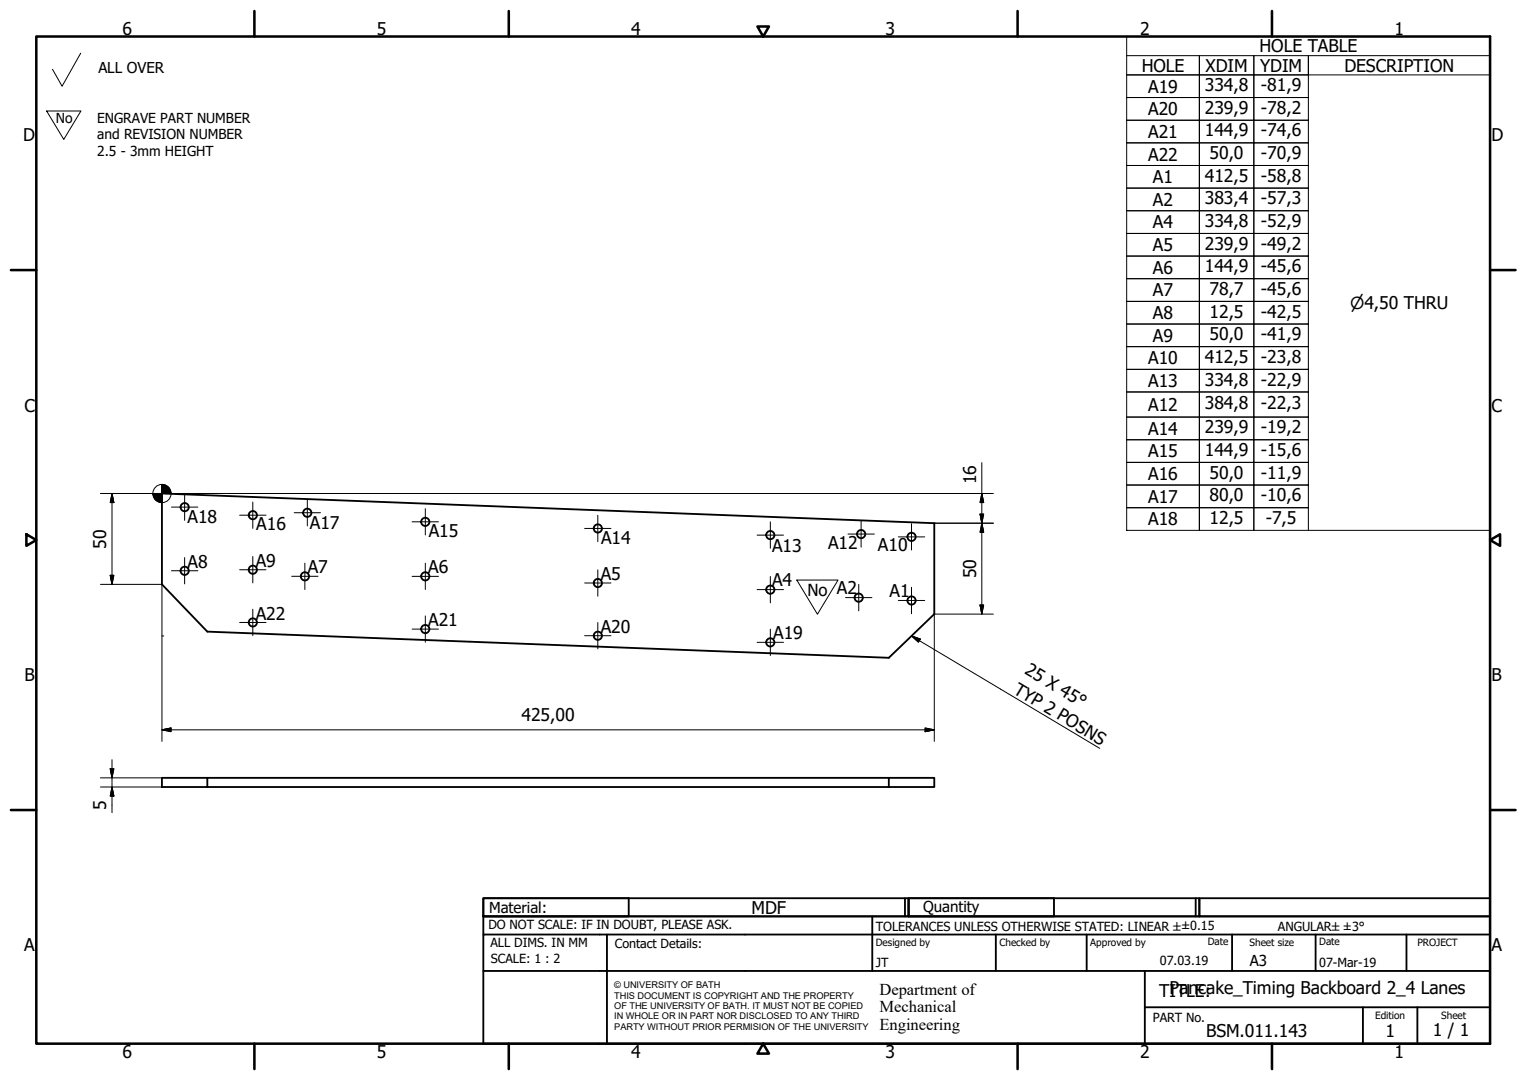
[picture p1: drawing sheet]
<svg xmlns="http://www.w3.org/2000/svg" width="420mm" height="297mm" viewBox="0 0 420 297" stroke-linecap="round" stroke-linejoin="round" font-family="sans-serif">
<!-- layer: Visible (ISO) -->
<g fill="none" stroke="#000" stroke-width=".51">
<path d="M44.6 135.7l212.5 8.2v25l-12.5 12-187.6-7.2-12.4-13zM44.6 213.9h12.4v2.6h-12.4zM57 216.5h187.6M57 213.9h187.6M244.6 213.9h12.5v2.6h-12.5z"/>
<circle cx="50.8" cy="139.5" r="1.13"/>
<circle cx="50.8" cy="157" r="1.13"/>
<circle cx="69.6" cy="141.7" r="1.13"/>
<circle cx="69.6" cy="156.7" r="1.13"/>
<circle cx="83.9" cy="158.5" r="1.13"/>
<circle cx="84.6" cy="141" r="1.13"/>
<circle cx="117" cy="143.5" r="1.13"/>
<circle cx="117" cy="158.5" r="1.13"/>
<circle cx="164.5" cy="145.3" r="1.13"/>
<circle cx="212" cy="147.2" r="1.13"/>
<circle cx="237" cy="146.9" r="1.13"/>
<circle cx="250.8" cy="147.7" r="1.13"/>
<circle cx="69.6" cy="171.2" r="1.13"/>
<circle cx="117" cy="173" r="1.13"/>
<circle cx="164.5" cy="174.9" r="1.13"/>
<circle cx="164.5" cy="160.4" r="1.13"/>
<circle cx="212" cy="176.7" r="1.13"/>
<circle cx="212" cy="162.2" r="1.13"/>
<circle cx="236.3" cy="164.4" r="1.13"/>
<circle cx="250.8" cy="165.2" r="1.13"/>
</g>
<!-- layer: Border (ISO) -->
<g fill="none" stroke="#000" stroke-width=".7">
<path d="M10 10h400v277h-400zM70 3v7M140 3v7M208.4 7.3h3.2l-1.6 2.7zM280 3v7M350 3v7M3 74.3h7M410 74.3h7M7.3 146.9l2.7 1.6-2.7 1.6zM410 148.5l2.7-1.6v3.2zM3 222.8h7M410 222.8h7"/>
<path d="M70 287v7M140 287v7M210 287l1.6 2.8h-3.2zM280 287v7M350 287v7"/>
</g>
<!-- layer: Title (ISO) -->
<g fill="none" stroke="#000" stroke-width=".51">
<path d="M133 247h40v5h-40zM133 247h117v5h-117zM133 257v-5h277v5M133 257h277v30h-277zM167 257v30M240 252v15M249 247v5M250 247h40v5h-40zM250 247h80v5h-80zM274 257v10M299 257v10M329 247v5"/>
<path d="M330 247h80v5h-80zM339 257v10M362 257v10M387 257v10M133 267h277M315 277h95M315 267v20M375 277v10M390 277v10"/>
</g>
<!-- layer: Sketch Geometry (ISO) -->
<path d="M22.2 14.6l-5.1 9.1-2.7-4.7M12.8 30.5h9.5l-4.8 7.8zM219.2 159.5h11.4l-5.7 9.4zM44.6 174.9h.5" fill="none" stroke="#000" stroke-width=".28"/>
<!-- layer: Dimension (ISO) -->
<g fill="none" stroke="#000" stroke-width=".28">
<path d="M27.6 135.7h14.6M30.8 135.7l.5 2.5h-1zM30.8 135.7v25M47 135.7h226.3M270.2 135.7l.5 2.5h-1zM270.2 127.2v41.7M30.3 158.2h1l-.5 2.5zM257.1 143.9h16.2M269.7 141.4h1l-.5 2.5zM270.2 143.9l.5 2.5h-1zM27.6 160.7h17v43.2M269.7 166.4h1l-.5 2.5z"/>
<path d="M273.3 168.9h-16.2v35M27.6 216.5h17M27.6 213.9h17M30.3 211.4h1l-.5 2.5zM30.8 216.5l.5 2.5h-1zM30.8 208.9v14.6M44.6 200.7l2.5-.5v1zM44.6 200.7h212.5M254.6 200.2l2.5 .5-2.5 .5z"/>
<circle cx="44.6" cy="135.7" r="2.51"/>
</g>
<g fill="#000" stroke="#000" stroke-width=".28">
<path d="M30.8 135.7l.5 2.5zM30.8 135.7l.5 2.5h-1zM42.1 135.7l.7 1.8-.6-.8zM42.1 135.7l1.5 2.3-.8-.5zM42.1 135.7l2.5 2.5-1-.2zM44.6 135.7h2.5zM44.6 133.2l2.5 2.5h-2.5zM44.6 133.2v5zM42.1 135.7h2.5v2.5zM42.1 135.7h2.5zM46.3 134l.6 .8 .2 .9zM45.5 133.4l.8 .6 .8 1.7z"/>
<path d="M44.6 133.2l.9 .2 1.6 2.3zM270.2 135.7l.5 2.5zM270.2 135.7l.5 2.5h-1zM30.3 158.2l.5 2.5zM30.3 158.2h1l-.5 2.5zM269.7 141.4l.5 2.5zM269.7 141.4h1l-.5 2.5zM270.2 143.9l.5 2.5zM270.2 143.9l.5 2.5h-1zM269.7 166.4l.5 2.5zM269.7 166.4h1l-.5 2.5zM30.3 211.4l.5 2.5z"/>
<path d="M30.3 211.4h1l-.5 2.5zM30.8 216.5l.5 2.5zM30.8 216.5l.5 2.5h-1zM44.6 200.7l2.5-.5zM44.6 200.7l2.5-.5v1zM254.6 201.2l2.5-.5zM254.6 200.2l2.5 .5-2.5 .5z"/>
</g>
<!-- layer: Symbol (ISO) -->
<g fill="none" stroke="#000" stroke-width=".28">
<path d="M310 15.3h20v5.3h-20h20v6.2h-20h20v6.3h-20h20v6.2h-20h20v6.2h-20h20v6.2h-20h20v6.3h-20h20v6.2h-20h20v6.2h-20h20v6.3h-20h20v6.2h-20h20v6.2h-20h20v6.2h-20h20v6.3h-20h20v6.2h-20h20v6.9h-20h20v6.3h-20h20v6.2h-20h20v6.2h-20h20v6.2h-20h20v6.3v-6.3h15v6.3v-6.3h15v6.3M310 10h100v135.9h-100zM330 15.3h15v5.3h-15zM345 15.3h15v5.3h-15zM410 15.3h-50v5.3h50M330 20.6h15v6.2h-15zM330 26.8h15v6.3h-15zM330 33.1h15v6.2h-15zM330 39.3h15v6.2h-15zM345 20.6h15v6.2h-15zM345 26.8h15v6.3h-15zM345 33.1h15v6.2h-15z"/>
<path d="M345 39.3h15v6.2h-15zM330 45.5h15v6.2h-15zM330 51.7h15v6.3h-15zM330 58h15v6.2h-15zM345 45.5h15v6.2h-15zM345 51.7h15v6.3h-15zM345 58h15v6.2h-15zM330 64.2h15v6.2h-15zM330 70.4h15v6.3h-15zM330 76.7h15v6.2h-15zM345 64.2h15v6.2h-15zM345 70.4h15v6.3h-15z"/>
<path d="M345 76.7h15v6.2h-15zM330 82.9h15v6.2h-15zM330 89.1h15v6.2h-15zM330 95.3h15v6.3h-15zM345 82.9h15v6.2h-15zM345 89.1h15v6.2h-15zM345 95.3h15v6.3h-15zM330 101.6h15v6.2h-15zM330 107.8h15v6.9h-15zM330 114.7h15v6.3h-15zM345 101.6h15v6.2h-15zM345 107.8h15v6.9h-15z"/>
<path d="M345 114.7h15v6.3h-15zM330 121h15v6.2h-15zM330 127.2h15v6.2h-15zM330 133.4h15v6.2h-15zM345 121h15v6.2h-15zM345 127.2h15v6.2h-15zM345 133.4h15v6.2h-15zM250.8 174.9l2.4 .9-.5 .8zM250.8 174.9l51.8 30.9"/>
</g>
<!-- layer: Sketch Geometry (ISO) -->
<path d="M224.9 178.3h.1" fill="none" stroke="#fff" stroke-width=".28"/>
<!-- layer: Center Mark (ISO) -->
<g fill="none" stroke="#000" stroke-width=".28">
<path d="M47.2 139.5h7.2M50.8 135.9v7.2M69.6 138.1v7.2M84.6 137.4v7.2M117 139.9v7.2M47.2 157h7.2M50.8 153.4v7.2M65.9 156.7h7.3M65.9 141.7h7.3M69.6 153.1v7.2M80.3 158.5h7.2M80.9 141h7.3"/>
<path d="M83.9 154.9v7.2M113.4 158.5h7.2M113.4 143.5h7.2M117 154.9v7.2M160.9 145.3h7.2M164.5 156.7v7.3M164.5 141.7v7.3M208.3 147.2h7.3M212 158.5v7.3M212 143.5v7.3M233.3 146.9h7.3M236.9 143.3v7.2"/>
<path d="M247.2 147.7h7.2M250.8 144v7.3M65.9 171.2h7.3M69.6 167.6v7.2M113.4 173h7.2M117 169.4v7.2M160.9 160.3h7.2M160.9 174.8h7.2M164.5 171.2v7.3M208.3 162.2h7.3M208.3 176.7h7.3M212 173v7.3"/>
<path d="M232.6 164.4h7.3M236.3 160.7v7.3M247.2 165.1h7.2M250.8 161.5v7.3"/>
</g>
<!-- layer: Symbol (ISO) -->
<path d="M250.8 174.9l2.4 .9zM250.8 174.9l2.4 .9-.5 .8z" fill="#000" stroke="#000" stroke-width=".28"/>
<g font-size="4.8">
<text x="33.7" y="9.6">6</text>
<text x="103.7" y="9.6">5</text>
<text x="173.7" y="9.6">4</text>
<text x="243.7" y="9.6">3</text>
<text x="313.7" y="9.6">2</text>
<text x="383.7" y="9.6">1</text>
<text x="346.6" y="14.4">HOLE TABLE</text>
<text x="314.1" y="19.7">HOLE</text>
<text x="331.7" y="19.7">XDIM</text>
<text x="346.7" y="19.7">YDIM</text>
<text x="369.9" y="19.7">DESCRIPTION</text>
<text x="315.9" y="25.5">A19</text>
<text x="331.5" y="25.1">334,8</text>
<text x="347" y="25.1">-81,9</text>
<text x="315.9" y="31.7">A20</text>
<text x="331.5" y="31.3">239,9</text>
<text x="347" y="31.3">-78,2</text>
<text x="6.3" y="38.9">D</text>
<text x="315.9" y="38">A21</text>
<text x="331.5" y="37.5">144,9</text>
<text x="347" y="37.5">-74,6</text>
<text x="410.4" y="38.9">D</text>
<text x="315.9" y="44.2">A22</text>
<text x="332.8" y="43.7">50,0</text>
<text x="347" y="43.7">-70,9</text>
<text x="317.2" y="50.4">A1</text>
<text x="331.5" y="50">412,5</text>
<text x="347" y="50">-58,8</text>
<text x="317.2" y="56.6">A2</text>
<text x="331.5" y="56.2">383,4</text>
<text x="347" y="56.2">-57,3</text>
<text x="317.2" y="62.8">A4</text>
<text x="331.5" y="62.4">334,8</text>
<text x="347" y="62.4">-52,9</text>
<text x="317.2" y="69">A5</text>
<text x="331.5" y="68.7">239,9</text>
<text x="347" y="68.7">-49,2</text>
<text x="317.2" y="75.3">A6</text>
<text x="331.5" y="74.9">144,9</text>
<text x="347" y="74.9">-45,6</text>
<text x="317.2" y="81.5">A7</text>
<text x="332.8" y="81.1">78,7</text>
<text x="347" y="81.1">-45,6</text>
<text x="317.2" y="87.8">A8</text>
<text x="332.8" y="87.4">12,5</text>
<text x="347" y="87.4">-42,5</text>
<text x="317.2" y="94">A9</text>
<text x="332.8" y="93.6">50,0</text>
<text x="347" y="93.6">-41,9</text>
<text x="315.9" y="100.2">A10</text>
<text x="331.5" y="99.8">412,5</text>
<text x="347" y="99.8">-23,8</text>
<text x="315.9" y="106.5">A13</text>
<text x="331.5" y="106.1">334,8</text>
<text x="347" y="106.1">-22,9</text>
<text x="6.7" y="113.2">C</text>
<text x="315.9" y="113.1">A12</text>
<text x="331.5" y="112.6">384,8</text>
<text x="347" y="112.6">-22,3</text>
<text x="410.4" y="113.2">C</text>
<text x="315.9" y="119.6">A14</text>
<text x="331.5" y="119.2">239,9</text>
<text x="347" y="119.2">-19,2</text>
<text x="315.9" y="125.8">A15</text>
<text x="331.5" y="125.4">144,9</text>
<text x="347" y="125.4">-15,6</text>
<text x="332.8" y="131.6">50,0</text>
<text x="347" y="131.6">-11,9</text>
<text x="268.6" y="133.3" transform="rotate(-90 268.6 133.3)">16</text>
<text x="315.9" y="132">A16</text>
<text x="332.8" y="137.9">80,0</text>
<text x="347" y="137.9">-10,6</text>
<text x="51.6" y="143.9">A18</text>
<text x="315.9" y="138.3">A17</text>
<text x="70.5" y="145.8">A16</text>
<text x="85.3" y="145.4">A17</text>
<text x="118" y="147.6">A15</text>
<text x="165.4" y="149.5">A14</text>
<text x="315.9" y="144.5">A18</text>
<text x="332.8" y="144.1">12,5</text>
<text x="348.3" y="144.1">-7,5</text>
<text x="29.2" y="150.9" transform="rotate(-90 29.2 150.9)">50</text>
<text x="70.4" y="155.8">A9</text>
<text x="212.5" y="151.8">A13</text>
<text x="227.8" y="151">A12</text>
<text x="241.6" y="151.5">A10</text>
<text x="51.6" y="156.1">A8</text>
<text x="84.7" y="157.7">A7</text>
<text x="117.8" y="157.7">A6</text>
<text x="165.3" y="159.5">A5</text>
<text x="212.4" y="161.1">A4</text>
<text x="268.6" y="159" transform="rotate(-90 268.6 159)">50</text>
<text x="244.8" y="164.2">A1</text>
<text x="70.4" y="170.4">A22</text>
<text x="117.8" y="172.2">A21</text>
<text x="165.3" y="174">A20</text>
<text x="212.7" y="175.8">A19</text>
<text x="281.7" y="185.2" transform="rotate(31 281.7 185.2)">25 X 45°</text>
<text x="6.8" y="187.4">B</text>
<text x="278.6" y="190.5" transform="rotate(31 278.6 190.5)">TYP 2 POSNS</text>
<text x="410.4" y="187.4">B</text>
<text x="143.5" y="198.3">425,00</text>
<text x="29.2" y="222.8" transform="rotate(-90 29.2 222.8)">5</text>
<text x="206.8" y="251.4">MDF</text>
<text x="6.7" y="261.7">A</text>
<text x="410.4" y="261.7">A</text>
<text x="319" y="274.2">TPancake_Timing Backboard 2_4 Lanes</text>
<text x="321.8" y="274.2">ITLE:</text>
<text x="331.9" y="285.3">BSM.011.143</text>
<text x="381.2" y="285.3">1</text>
<text x="394.2" y="285">1 / 1</text>
<text x="33.7" y="291">6</text>
<text x="103.7" y="290.9">5</text>
<text x="173.7" y="290.9">4</text>
<text x="243.7" y="291">3</text>
<text x="313.7" y="291">2</text>
<text x="383.7" y="290.9">1</text>
</g>
<g font-size="4.6">
<text x="371.5" y="84.9">⌀4,50 THRU</text>
<text x="222.2" y="164">No A2</text>
<text x="242" y="273.7">Department of</text>
<text x="242" y="278.4">Mechanical</text>
<text x="242" y="283.2">Engineering</text>
</g>
<g font-size="4.1">
<text x="27.1" y="20.1">ALL OVER</text>
<text x="134.6" y="251.1">Material:</text>
<text x="254" y="250.8">Quantity</text>
<text x="343.9" y="265.6">A3</text>
</g>
<g font-size="3.8">
<text x="15.4" y="33.9">No</text>
<text x="26.8" y="33.8">ENGRAVE PART NUMBER</text>
<text x="26.8" y="38.3">and REVISION NUMBER</text>
<text x="26.8" y="42.8">2.5 - 3mm HEIGHT</text>
</g>
<g font-size="3.5">
<text x="134.4" y="255.6">DO NOT SCALE: IF IN DOUBT, PLEASE ASK.</text>
<text x="241" y="256">TOLERANCES UNLESS OTHERWISE STATED: LINEAR ±±0.15</text>
<text x="351.6" y="256">ANGULAR±±3°</text>
<text x="134.9" y="260.6">ALL DIMS. IN MM</text>
<text x="169.2" y="260.6">Contact Details:</text>
<text x="135.1" y="264.8">SCALE: 1 : 2</text>
<text x="241" y="266">JT</text>
<text x="319.2" y="265.5">07.03.19</text>
<text x="363" y="266">07-Mar-19</text>
<text x="317.2" y="281.2">PART No.</text>
</g>
<g font-size="2.8">
<text x="241" y="260.1">Designed by</text>
<text x="275" y="260.1">Checked by</text>
<text x="300" y="260.1">Approved by</text>
<text x="332.3" y="260">Date</text>
<text x="343.8" y="260.1">Sheet size</text>
<text x="363" y="260">Date</text>
<text x="390" y="260.1">PROJECT</text>
<text x="378.4" y="280.1">Edition</text>
<text x="396.6" y="280.1">Sheet</text>
</g>
<g font-size="2.5">
<text x="169" y="271.9">© UNIVERSITY OF BATH</text>
<text x="169" y="274.7">THIS DOCUMENT IS COPYRIGHT AND THE PROPERTY</text>
<text x="169" y="277.5">OF THE UNIVERSITY OF BATH. IT MUST NOT BE COPIED</text>
<text x="169" y="280.4">IN WHOLE OR IN PART NOR DISCLOSED TO ANY THIRD</text>
<text x="169" y="283.2">PARTY WITHOUT PRIOR PERMISION OF THE UNIVERSITY</text>
</g>
</svg>
